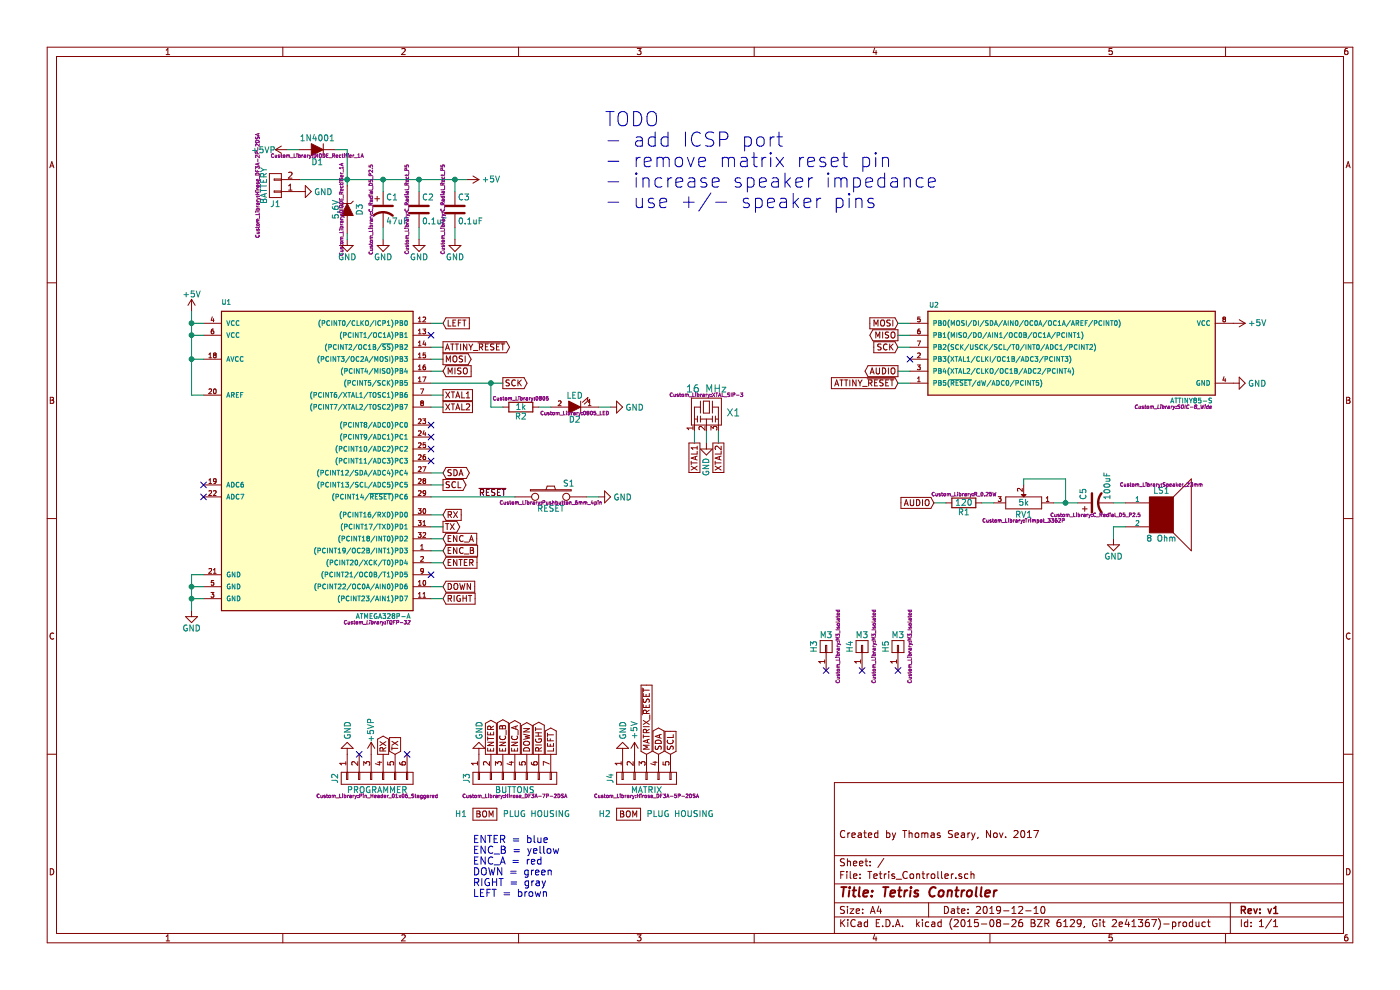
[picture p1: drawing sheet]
EESchema Schematic File Version 2
LIBS:power
LIBS:device
LIBS:transistors
LIBS:conn
LIBS:linear
LIBS:regul
LIBS:74xx
LIBS:cmos4000
LIBS:adc-dac
LIBS:memory
LIBS:xilinx
LIBS:microcontrollers
LIBS:dsp
LIBS:microchip
LIBS:analog_switches
LIBS:motorola
LIBS:texas
LIBS:intel
LIBS:audio
LIBS:interface
LIBS:digital-audio
LIBS:philips
LIBS:display
LIBS:cypress
LIBS:siliconi
LIBS:opto
LIBS:atmel
LIBS:contrib
LIBS:valves
LIBS:Custom
LIBS:Tetris_Controller-cache
EELAYER 25 0
EELAYER END
$Descr A4 11693 8268
encoding utf-8
Sheet 1 1
Title "Tetris Controller"
Date "2019-12-10"
Rev "v1"
Comp ""
Comment1 "Created by Thomas Seary, Nov. 2017"
Comment2 ""
Comment3 ""
Comment4 ""
$EndDescr
$Comp
L ATMEGA328P-A U1
U 1 1
P 2600 3800
F 0 "U1" H 1850 5050 40  0000 L BNN
F 1 "ATMEGA328P-A" H 3200 2450 40  0000 C CNN
F 2 "Custom_Library:TQFP-32" H 3150 2400 30  0000 C CIN
F 3 "" H 2600 3800 60  0000 C CNN
	1    2600 3800
	1    0    0    -1  
$EndComp
$Comp
L +5V #PWR01
U 1 1
P 1600 2600
F 0 "#PWR01" H 1600 2450 50  0001 C CNN
F 1 "+5V" H 1600 2740 50  0000 C CNN
F 2 "" H 1600 2600 60  0000 C CNN
F 3 "" H 1600 2600 60  0000 C CNN
	1    1600 2600
	1    0    0    -1  
$EndComp
$Comp
L GND #PWR02
U 1 1
P 1600 5100
F 0 "#PWR02" H 1600 4850 50  0001 C CNN
F 1 "GND" H 1600 4950 50  0000 C CNN
F 2 "" H 1600 5100 60  0000 C CNN
F 3 "" H 1600 5100 60  0000 C CNN
	1    1600 5100
	1    0    0    -1  
$EndComp
Wire Wire Line
	1600 2600 1600 3300
Wire Wire Line
	1600 3300 1700 3300
Wire Wire Line
	1700 3000 1600 3000
Connection ~ 1600 3000
Wire Wire Line
	1600 2800 1700 2800
Connection ~ 1600 2800
Wire Wire Line
	1700 2700 1600 2700
Connection ~ 1600 2700
Wire Wire Line
	1600 4800 1600 5100
Wire Wire Line
	1600 4800 1700 4800
Wire Wire Line
	1600 4900 1700 4900
Connection ~ 1600 4900
Wire Wire Line
	1600 5000 1700 5000
Connection ~ 1600 5000
$Comp
L CONN_01X07 J3
U 1 1
P 4300 6500
F 0 "J3" H 4300 6900 50  0000 C CNN
F 1 "BUTTONS" V 4400 6500 50  0000 C CNN
F 2 "Custom_Library:Hirose_DF3A-7P-2DSA" V 4450 6500 30  0000 C CNN
F 3 "https://www.digikey.ca/product-detail/en/hirose-electric-co-ltd/DF3A-7P-2DS/H3898-ND/560464" H 4300 6500 60  0001 C CNN
F 4 "0.43" H 4300 6500 60  0001 C CNN "Unit Price"
	1    4300 6500
	0    -1   1    0   
$EndComp
$Comp
L CONN_01X05 J4
U 1 1
P 5400 6500
F 0 "J4" H 5400 6800 50  0000 C CNN
F 1 "MATRIX" V 5500 6500 50  0000 C CNN
F 2 "Custom_Library:Hirose_DF3A-5P-2DSA" V 5550 6500 30  0000 C CNN
F 3 "https://www.digikey.ca/product-detail/en/hirose-electric-co-ltd/DF3A-5P-2DS/H3896-ND/560462" H 5400 6500 60  0001 C CNN
F 4 "0.37" H 5400 6500 60  0001 C CNN "Unit Price"
	1    5400 6500
	0    -1   1    0   
$EndComp
$Comp
L GND #PWR03
U 1 1
P 4000 6300
F 0 "#PWR03" H 4000 6050 50  0001 C CNN
F 1 "GND" V 4000 6100 50  0000 C CNN
F 2 "" H 4000 6300 60  0000 C CNN
F 3 "" H 4000 6300 60  0000 C CNN
	1    4000 6300
	-1   0    0    1   
$EndComp
$Comp
L GND #PWR04
U 1 1
P 5200 6300
F 0 "#PWR04" H 5200 6050 50  0001 C CNN
F 1 "GND" V 5200 6100 50  0000 C CNN
F 2 "" H 5200 6300 60  0000 C CNN
F 3 "" H 5200 6300 60  0000 C CNN
	1    5200 6300
	-1   0    0    1   
$EndComp
Text GLabel 4600 6300 1    50   Output ~ 0
LEFT
Text GLabel 4500 6300 1    50   Output ~ 0
RIGHT
Text GLabel 4400 6300 1    50   Output ~ 0
DOWN
Text GLabel 4300 6300 1    50   Output ~ 0
ENC_A
Text GLabel 4200 6300 1    50   Output ~ 0
ENC_B
Text GLabel 4100 6300 1    50   Output ~ 0
ENTER
Text GLabel 3700 2700 2    50   Input ~ 0
LEFT
Text GLabel 3700 5000 2    50   Input ~ 0
RIGHT
Text GLabel 3700 4900 2    50   Input ~ 0
DOWN
Text GLabel 3700 4500 2    50   Input ~ 0
ENC_A
Text GLabel 3700 4600 2    50   Input ~ 0
ENC_B
Text GLabel 3700 4700 2    50   Input ~ 0
ENTER
$Comp
L Ceramic_Resonator X1
U 1 1
P 5900 3550
F 0 "X1" H 6125 3650 60  0000 C CNN
F 1 "16 MHz" H 5900 3850 60  0000 C CNN
F 2 "Custom_Library:XTAL_SIP-3" H 5900 3800 30  0000 C CNN
F 3 "" H 5900 3600 60  0000 C CNN
	1    5900 3550
	1    0    0    -1  
$EndComp
$Comp
L CONN_01X06 J2
U 1 1
P 3150 6500
F 0 "J2" H 3150 6850 50  0000 C CNN
F 1 "PROGRAMMER" V 3250 6500 50  0000 C CNN
F 2 "Custom_Library:Pin_Header_01x06_Staggered" V 3300 6500 30  0000 C CNN
F 3 "" H 3150 6500 60  0000 C CNN
	1    3150 6500
	0    -1   1    0   
$EndComp
$Comp
L GND #PWR05
U 1 1
P 2900 6300
F 0 "#PWR05" H 2900 6050 50  0001 C CNN
F 1 "GND" V 2900 6100 50  0000 C CNN
F 2 "" H 2900 6300 60  0000 C CNN
F 3 "" H 2900 6300 60  0000 C CNN
	1    2900 6300
	-1   0    0    1   
$EndComp
$Comp
L +5VP #PWR06
U 1 1
P 3100 6300
F 0 "#PWR06" H 3100 6150 50  0001 C CNN
F 1 "+5VP" V 3100 6500 50  0000 C CNN
F 2 "" H 3100 6300 60  0000 C CNN
F 3 "" H 3100 6300 60  0000 C CNN
	1    3100 6300
	1    0    0    -1  
$EndComp
NoConn ~ 3000 6300
NoConn ~ 3400 6300
Text GLabel 3300 6300 1    50   Input ~ 0
TX
Text GLabel 3200 6300 1    50   Output ~ 0
RX
Text GLabel 3700 4400 2    50   Output ~ 0
TX
Text GLabel 3700 4300 2    50   Input ~ 0
RX
Text GLabel 5500 6300 1    50   BiDi ~ 0
SDA
Text GLabel 5600 6300 1    50   Input ~ 0
SCL
Text GLabel 5400 6300 1    50   Input ~ 0
MATRIX_~RESET
$Comp
L +5V #PWR07
U 1 1
P 5300 6300
F 0 "#PWR07" H 5300 6150 50  0001 C CNN
F 1 "+5V" V 5300 6500 50  0000 C CNN
F 2 "" H 5300 6300 60  0000 C CNN
F 3 "" H 5300 6300 60  0000 C CNN
	1    5300 6300
	1    0    0    -1  
$EndComp
$Comp
L D D1
U 1 1
P 2650 1250
F 0 "D1" H 2650 1350 50  0000 C CNN
F 1 "1N4001" H 2650 1150 50  0000 C CNN
F 2 "Custom_Library:DIODE_Rectifier_1A" H 2650 1300 30  0000 C CNN
F 3 "" H 2650 1250 60  0000 C CNN
	1    2650 1250
	-1   0    0    1   
$EndComp
$Comp
L +5VP #PWR08
U 1 1
P 2400 1250
F 0 "#PWR08" H 2400 1100 50  0001 C CNN
F 1 "+5VP" V 2400 1450 50  0000 C CNN
F 2 "" H 2400 1250 60  0000 C CNN
F 3 "" H 2400 1250 60  0000 C CNN
	1    2400 1250
	0    -1   -1   0   
$EndComp
Wire Wire Line
	2400 1250 2500 1250
$Comp
L +5V #PWR09
U 1 1
P 3900 1500
F 0 "#PWR09" H 3900 1350 50  0001 C CNN
F 1 "+5V" V 3900 1700 50  0000 C CNN
F 2 "" H 3900 1500 60  0000 C CNN
F 3 "" H 3900 1500 60  0000 C CNN
	1    3900 1500
	0    1    1    0   
$EndComp
Wire Wire Line
	2500 1500 3900 1500
Wire Wire Line
	2900 1250 2900 1550
Wire Wire Line
	2900 1250 2800 1250
Connection ~ 2900 1500
$Comp
L CONN_01X02 J1
U 1 1
P 2300 1550
F 0 "J1" H 2300 1700 50  0000 C CNN
F 1 "BATTERY" V 2400 1550 50  0000 C CNN
F 2 "Custom_Library:Hirose_DF3A-2P-2DSA" V 2450 1550 30  0000 C CNN
F 3 "" H 2300 1550 60  0000 C CNN
	1    2300 1550
	-1   0    0    1   
$EndComp
$Comp
L GND #PWR010
U 1 1
P 2500 1600
F 0 "#PWR010" H 2500 1350 50  0001 C CNN
F 1 "GND" V 2500 1400 50  0000 C CNN
F 2 "" H 2500 1600 60  0000 C CNN
F 3 "" H 2500 1600 60  0000 C CNN
	1    2500 1600
	0    -1   -1   0   
$EndComp
Wire Wire Line
	3700 2700 3600 2700
Wire Wire Line
	3700 4900 3600 4900
Wire Wire Line
	3600 5000 3700 5000
Wire Wire Line
	3700 4400 3600 4400
Wire Wire Line
	3600 4300 3700 4300
Wire Wire Line
	3700 3000 3600 3000
Wire Wire Line
	3600 2900 3700 2900
Wire Wire Line
	3700 3100 3600 3100
Text GLabel 3700 3300 2    50   UnSpc ~ 0
XTAL1
Text GLabel 3700 3400 2    50   UnSpc ~ 0
XTAL2
Wire Wire Line
	3700 3400 3600 3400
Wire Wire Line
	3600 3300 3700 3300
Text GLabel 5800 3700 3    50   UnSpc ~ 0
XTAL1
Text GLabel 6000 3700 3    50   UnSpc ~ 0
XTAL2
$Comp
L GND #PWR011
U 1 1
P 5900 3700
F 0 "#PWR011" H 5900 3450 50  0001 C CNN
F 1 "GND" V 5900 3500 50  0000 C CNN
F 2 "" H 5900 3700 60  0000 C CNN
F 3 "" H 5900 3700 60  0000 C CNN
	1    5900 3700
	1    0    0    -1  
$EndComp
Wire Wire Line
	5900 3700 5900 3600
Wire Wire Line
	5800 3600 5800 3700
Wire Wire Line
	6000 3700 6000 3600
Text GLabel 4200 3200 2    50   Output ~ 0
SCK
Text GLabel 3700 3000 2    50   Output ~ 0
MOSI
Text GLabel 3700 3100 2    50   Input ~ 0
MISO
Text GLabel 3700 2900 2    50   Output ~ 0
ATTINY_~RESET
$Comp
L SW_PUSH S1
U 1 1
P 4600 4150
F 0 "S1" H 4750 4260 50  0000 C CNN
F 1 "RESET" H 4600 4050 50  0000 C CNN
F 2 "Custom_Library:Pushbutton_6mm_4pin" H 4600 4100 30  0000 C CNN
F 3 "" H 4600 4150 60  0000 C CNN
	1    4600 4150
	1    0    0    -1  
$EndComp
Wire Wire Line
	4300 4150 3600 4150
Text Label 4000 4150 0    50   ~ 0
~RESET
$Comp
L GND #PWR012
U 1 1
P 5000 4150
F 0 "#PWR012" H 5000 3900 50  0001 C CNN
F 1 "GND" V 5000 3950 50  0000 C CNN
F 2 "" H 5000 4150 60  0000 C CNN
F 3 "" H 5000 4150 60  0000 C CNN
	1    5000 4150
	0    -1   -1   0   
$EndComp
Wire Wire Line
	5000 4150 4900 4150
Wire Wire Line
	3600 3200 4200 3200
Text GLabel 7500 2900 0    50   Input ~ 0
SCK
Text GLabel 3700 3950 2    50   BiDi ~ 0
SDA
Text GLabel 3700 4050 2    50   Output ~ 0
SCL
Wire Wire Line
	3700 3950 3600 3950
Wire Wire Line
	3600 4050 3700 4050
NoConn ~ 3600 3550
NoConn ~ 3600 3650
NoConn ~ 3600 3750
NoConn ~ 3600 3850
Wire Wire Line
	3700 4600 3600 4600
Wire Wire Line
	3600 4500 3700 4500
Wire Wire Line
	3700 4700 3600 4700
Text GLabel 7500 2700 0    50   Input ~ 0
MOSI
Text GLabel 7500 2800 0    50   Output ~ 0
MISO
Text GLabel 7500 3200 0    50   Input ~ 0
ATTINY_~RESET
$Comp
L ATTINY85-S U2
U 1 1
P 8950 2950
F 0 "U2" H 7800 3350 40  0000 C CNN
F 1 "ATTINY85-S" H 9950 2550 40  0000 C CNN
F 2 "Custom_Library:SOIC-8_Wide" H 9800 2500 30  0000 C CIN
F 3 "https://www.digikey.ca/product-detail/en/microchip-technology/ATTINY85-20SU/ATTINY85-20SU-ND/735470" H 8950 2950 60  0001 C CNN
F 4 "1.76" H 8950 2950 60  0001 C CNN "Unit Price"
	1    8950 2950
	1    0    0    -1  
$EndComp
Wire Wire Line
	7500 2900 7600 2900
Wire Wire Line
	7600 2800 7500 2800
Wire Wire Line
	7500 2700 7600 2700
Wire Wire Line
	7600 3200 7500 3200
Text GLabel 7500 3100 0    50   Output ~ 0
AUDIO
Wire Wire Line
	7500 3100 7600 3100
NoConn ~ 7600 3000
$Comp
L SPEAKER LS1
U 1 1
P 9700 4300
F 0 "LS1" H 9700 4500 50  0000 C CNN
F 1 "8 Ohm" H 9700 4100 50  0000 C CNN
F 2 "Custom_Library:Speaker_23mm" H 9700 4550 30  0000 C CNN
F 3 "https://www.digikey.ca/product-detail/en/mallory-sonalert-products-inc/PSR-23F08S-JQ/458-1124-ND/2071440" H 9700 4300 60  0001 C CNN
F 4 "1.46" H 9700 4300 60  0001 C CNN "Unit Price"
	1    9700 4300
	1    0    0    -1  
$EndComp
$Comp
L GND #PWR013
U 1 1
P 9300 4500
F 0 "#PWR013" H 9300 4250 50  0001 C CNN
F 1 "GND" H 9300 4350 50  0000 C CNN
F 2 "" H 9300 4500 60  0000 C CNN
F 3 "" H 9300 4500 60  0000 C CNN
	1    9300 4500
	1    0    0    -1  
$EndComp
Wire Wire Line
	9300 4500 9300 4400
Wire Wire Line
	9300 4400 9400 4400
$Comp
L R R2
U 1 1
P 4350 3400
F 0 "R2" V 4430 3400 50  0000 C CNN
F 1 "1k" V 4350 3400 50  0000 C CNN
F 2 "Custom_Library:0805" V 4280 3400 30  0000 C CNN
F 3 "" H 4350 3400 30  0000 C CNN
	1    4350 3400
	0    1    1    0   
$EndComp
$Comp
L LED D2
U 1 1
P 4800 3400
F 0 "D2" H 4800 3500 50  0000 C CNN
F 1 "LED" H 4800 3300 50  0000 C CNN
F 2 "Custom_Library:0805_LED" H 4800 3450 30  0000 C CNN
F 3 "" H 4800 3400 60  0000 C CNN
	1    4800 3400
	-1   0    0    1   
$EndComp
Wire Wire Line
	4100 3200 4100 3400
Wire Wire Line
	4100 3400 4200 3400
Connection ~ 4100 3200
Wire Wire Line
	4500 3400 4600 3400
$Comp
L GND #PWR014
U 1 1
P 5100 3400
F 0 "#PWR014" H 5100 3150 50  0001 C CNN
F 1 "GND" V 5100 3200 50  0000 C CNN
F 2 "" H 5100 3400 60  0000 C CNN
F 3 "" H 5100 3400 60  0000 C CNN
	1    5100 3400
	0    -1   -1   0   
$EndComp
Wire Wire Line
	5000 3400 5100 3400
NoConn ~ 1700 4050
NoConn ~ 1700 4150
NoConn ~ 3600 4800
$Comp
L GND #PWR015
U 1 1
P 10300 3200
F 0 "#PWR015" H 10300 2950 50  0001 C CNN
F 1 "GND" V 10300 3000 50  0000 C CNN
F 2 "" H 10300 3200 60  0000 C CNN
F 3 "" H 10300 3200 60  0000 C CNN
	1    10300 3200
	0    -1   -1   0   
$EndComp
$Comp
L +5V #PWR016
U 1 1
P 10300 2700
F 0 "#PWR016" H 10300 2550 50  0001 C CNN
F 1 "+5V" V 10300 2900 50  0000 C CNN
F 2 "" H 10300 2700 60  0000 C CNN
F 3 "" H 10300 2700 60  0000 C CNN
	1    10300 2700
	0    1    1    0   
$EndComp
$Comp
L CP1 C5
U 1 1
P 9150 4200
F 0 "C5" H 9175 4300 50  0000 L CNN
F 1 "100uF" H 9175 4100 50  0000 L CNN
F 2 "Custom_Library:C_Radial_D5_P2.5" V 9050 4200 30  0000 C CNN
F 3 "" H 9150 4200 60  0000 C CNN
	1    9150 4200
	0    -1   -1   0   
$EndComp
$Comp
L R R1
U 1 1
P 8050 4200
F 0 "R1" V 8130 4200 50  0000 C CNN
F 1 "120" V 8050 4200 50  0000 C CNN
F 2 "Custom_Library:R_0.25W" V 7980 4200 30  0000 C CNN
F 3 "" H 8050 4200 30  0000 C CNN
	1    8050 4200
	0    1    1    0   
$EndComp
$Comp
L POT RV1
U 1 1
P 8550 4200
F 0 "RV1" H 8550 4100 50  0000 C CNN
F 1 "5k" H 8550 4200 50  0000 C CNN
F 2 "Custom_Library:Trimpot_3362P" H 8550 4050 30  0000 C CNN
F 3 "https://www.digikey.ca/product-detail/en/bourns-inc/3362P-1-502TLF/3362P-502TLF-ND/1232539" H 8550 4200 60  0001 C CNN
F 4 "2.88" H 8550 4200 60  0001 C CNN "Unit Price"
	1    8550 4200
	-1   0    0    -1  
$EndComp
Wire Wire Line
	8800 4200 9000 4200
$Comp
L HARDWARE H1
U 1 1
P 4050 6800
F 0 "H1" H 3900 6800 50  0000 R CNN
F 1 "PLUG HOUSING" H 4200 6800 50  0000 L CNN
F 2 "" H 4050 6800 60  0000 C CNN
F 3 "https://www.digikey.ca/product-detail/en/hirose-electric-co-ltd/DF3-7S-2C/H2088-ND/141494" H 4050 6800 60  0001 C CNN
F 4 "0.26" H 4050 6800 60  0001 C CNN "Unit Price"
	1    4050 6800
	1    0    0    -1  
$EndComp
$Comp
L HARDWARE H2
U 1 1
P 5250 6800
F 0 "H2" H 5100 6800 50  0000 R CNN
F 1 "PLUG HOUSING" H 5400 6800 50  0000 L CNN
F 2 "" H 5250 6800 60  0000 C CNN
F 3 "https://www.digikey.ca/product-detail/en/hirose-electric-co-ltd/DF3-7S-2C/H2088-ND/141494" H 5250 6800 60  0001 C CNN
F 4 "0.26" H 5250 6800 60  0001 C CNN "Unit Price"
	1    5250 6800
	1    0    0    -1  
$EndComp
Wire Wire Line
	8900 4200 8900 4000
Wire Wire Line
	8900 4000 8550 4000
Wire Wire Line
	8550 4000 8550 4050
Connection ~ 8900 4200
Wire Wire Line
	7800 4200 7900 4200
Wire Wire Line
	9300 4200 9400 4200
$Comp
L CP1 C1
U 1 1
P 3200 1750
F 0 "C1" H 3225 1850 50  0000 L CNN
F 1 "47uF" H 3225 1650 50  0000 L CNN
F 2 "Custom_Library:C_Radial_D5_P2.5" V 3100 1750 30  0000 C CNN
F 3 "" H 3200 1750 60  0000 C CNN
	1    3200 1750
	1    0    0    -1  
$EndComp
$Comp
L GND #PWR017
U 1 1
P 3200 2000
F 0 "#PWR017" H 3200 1750 50  0001 C CNN
F 1 "GND" H 3200 1850 50  0000 C CNN
F 2 "" H 3200 2000 60  0000 C CNN
F 3 "" H 3200 2000 60  0000 C CNN
	1    3200 2000
	1    0    0    -1  
$EndComp
$Comp
L C C2
U 1 1
P 3500 1750
F 0 "C2" H 3525 1850 50  0000 L CNN
F 1 "0.1uF" H 3525 1650 50  0000 L CNN
F 2 "Custom_Library:C_Radial_Rect_P5" V 3400 1750 30  0000 C CNN
F 3 "" H 3500 1750 60  0000 C CNN
	1    3500 1750
	1    0    0    -1  
$EndComp
Wire Wire Line
	3500 1600 3500 1500
Connection ~ 3500 1500
Wire Wire Line
	3200 1600 3200 1500
Connection ~ 3200 1500
Wire Wire Line
	3200 2000 3200 1900
$Comp
L GND #PWR018
U 1 1
P 3500 2000
F 0 "#PWR018" H 3500 1750 50  0001 C CNN
F 1 "GND" H 3500 1850 50  0000 C CNN
F 2 "" H 3500 2000 60  0000 C CNN
F 3 "" H 3500 2000 60  0000 C CNN
	1    3500 2000
	1    0    0    -1  
$EndComp
Wire Wire Line
	3500 2000 3500 1900
$Comp
L GND #PWR019
U 1 1
P 3800 2000
F 0 "#PWR019" H 3800 1750 50  0001 C CNN
F 1 "GND" H 3800 1850 50  0000 C CNN
F 2 "" H 3800 2000 60  0000 C CNN
F 3 "" H 3800 2000 60  0000 C CNN
	1    3800 2000
	1    0    0    -1  
$EndComp
Wire Wire Line
	3800 2000 3800 1900
Text Notes 3950 7500 0    60   ~ 0
ENTER = blue\nENC_B = yellow\nENC_A = red\nDOWN = green\nRIGHT = gray\nLEFT = brown
Text GLabel 7800 4200 0    50   Input ~ 0
AUDIO
NoConn ~ 3600 2800
$Comp
L C C3
U 1 1
P 3800 1750
F 0 "C3" H 3825 1850 50  0000 L CNN
F 1 "0.1uF" H 3825 1650 50  0000 L CNN
F 2 "Custom_Library:C_Radial_Rect_P5" V 3700 1750 30  0000 C CNN
F 3 "" H 3800 1750 60  0000 C CNN
	1    3800 1750
	1    0    0    -1  
$EndComp
$Comp
L CONN_01X01 H3
U 1 1
P 6900 5400
F 0 "H3" H 6900 5500 50  0000 C CNN
F 1 "M3" V 7000 5400 50  0000 C CNN
F 2 "Custom_Library:M3_Isolated" H 6900 5300 30  0000 C CNN
F 3 "" H 6900 5400 60  0000 C CNN
	1    6900 5400
	0    -1   -1   0   
$EndComp
NoConn ~ 6900 5600
$Comp
L CONN_01X01 H4
U 1 1
P 7200 5400
F 0 "H4" H 7200 5500 50  0000 C CNN
F 1 "M3" V 7300 5400 50  0000 C CNN
F 2 "Custom_Library:M3_Isolated" H 7200 5300 30  0000 C CNN
F 3 "" H 7200 5400 60  0000 C CNN
	1    7200 5400
	0    -1   -1   0   
$EndComp
NoConn ~ 7200 5600
$Comp
L CONN_01X01 H5
U 1 1
P 7500 5400
F 0 "H5" H 7500 5500 50  0000 C CNN
F 1 "M3" V 7600 5400 50  0000 C CNN
F 2 "Custom_Library:M3_Isolated" H 7500 5300 30  0000 C CNN
F 3 "" H 7500 5400 60  0000 C CNN
	1    7500 5400
	0    -1   -1   0   
$EndComp
NoConn ~ 7500 5600
Wire Wire Line
	3800 1600 3800 1500
Connection ~ 3800 1500
$Comp
L ZENER D3
U 1 1
P 2900 1750
F 0 "D3" H 2900 1850 50  0000 C CNN
F 1 "5.6V" H 2900 1650 50  0000 C CNN
F 2 "Custom_Library:DIODE_Rectifier_1A" H 2900 1700 30  0000 C CNN
F 3 "" H 2900 1750 60  0000 C CNN
	1    2900 1750
	0    1    1    0   
$EndComp
$Comp
L GND #PWR020
U 1 1
P 2900 2000
F 0 "#PWR020" H 2900 1750 50  0001 C CNN
F 1 "GND" H 2900 1850 50  0000 C CNN
F 2 "" H 2900 2000 60  0000 C CNN
F 3 "" H 2900 2000 60  0000 C CNN
	1    2900 2000
	1    0    0    -1  
$EndComp
Wire Wire Line
	2900 2000 2900 1950
Wire Wire Line
	8200 4200 8300 4200
Text Notes 5050 1750 0    118  ~ 0
TODO\n- add ICSP port\n- remove matrix reset pin\n- increase speaker impedance\n- use +/- speaker pins
$EndSCHEMATC
